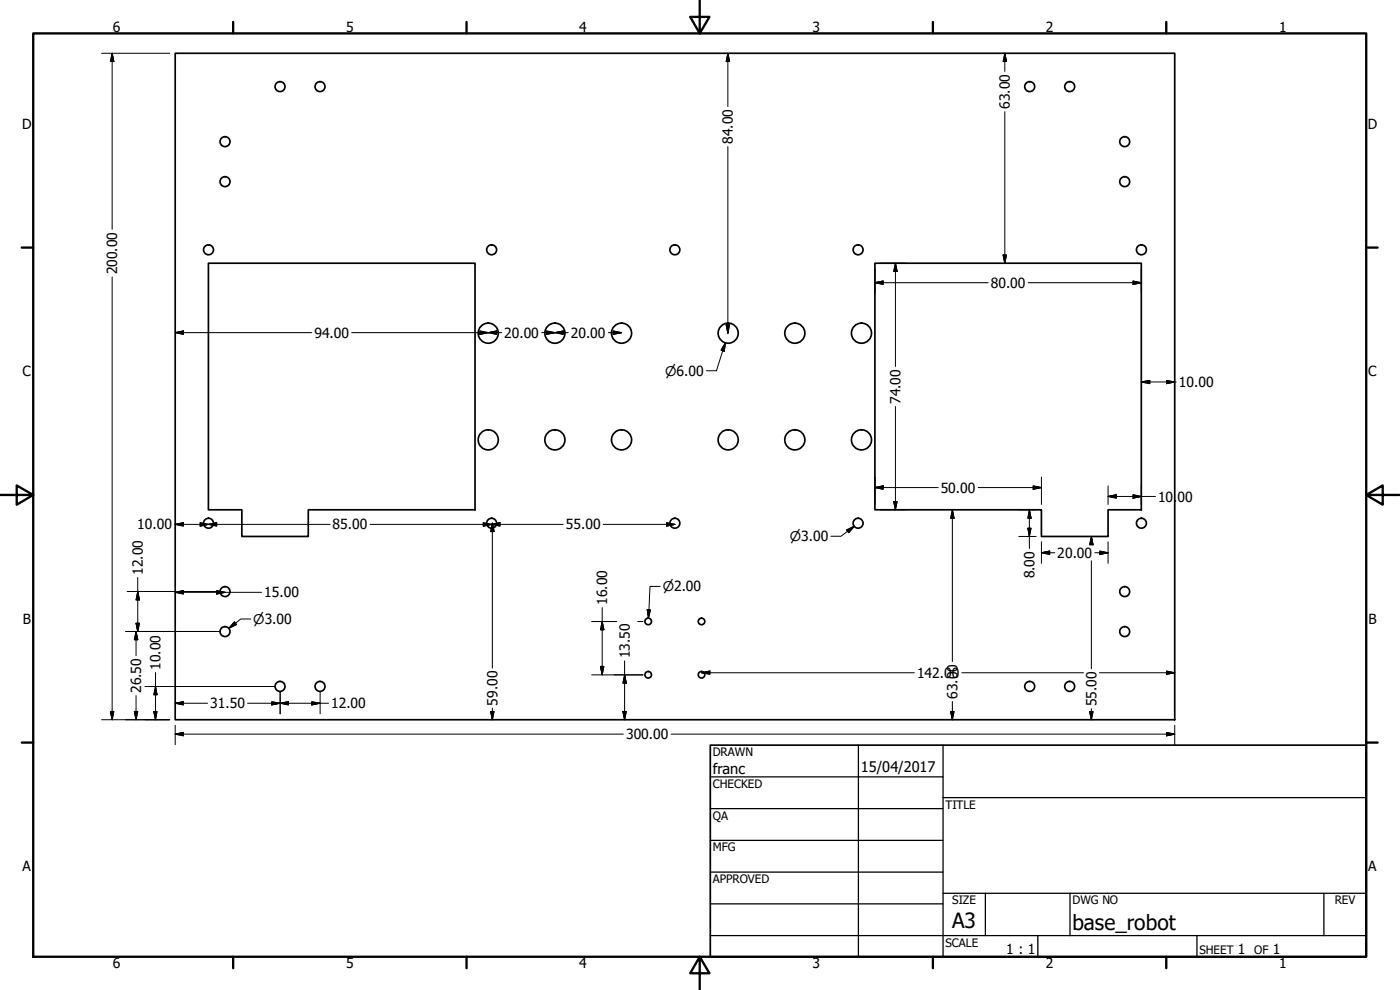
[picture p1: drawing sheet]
<svg xmlns="http://www.w3.org/2000/svg" width="420mm" height="297mm" viewBox="0 0 420 297" stroke-linecap="round" stroke-linejoin="round" font-family="sans-serif">
<!-- layer: Visible (ANSI) -->
<g fill="none" stroke="#000" stroke-width=".51">
<path d="M52.6 16h300v199.9h-300zM62.5 79h80.1v74h-50.1v8h-19.9v-8h-10.1zM262.6 79h79.9v74h-10v8h-20v-8h-49.9z"/>
<circle cx="84" cy="26" r="1.49"/>
<circle cx="96" cy="26" r="1.49"/>
<circle cx="309" cy="26" r="1.49"/>
<circle cx="321" cy="26" r="1.49"/>
<circle cx="67.5" cy="54.5" r="1.49"/>
<circle cx="67.5" cy="42.5" r="1.49"/>
<circle cx="337.5" cy="54.5" r="1.49"/>
<circle cx="337.5" cy="42.5" r="1.49"/>
<circle cx="62.6" cy="74.9" r="1.49"/>
<circle cx="147.5" cy="74.9" r="1.49"/>
<circle cx="202.5" cy="74.9" r="1.49"/>
<circle cx="257.5" cy="74.9" r="1.49"/>
<circle cx="342.6" cy="74.9" r="1.49"/>
<circle cx="146.5" cy="100" r="3"/>
<circle cx="166.5" cy="100" r="3"/>
<circle cx="186.5" cy="100" r="3"/>
<circle cx="218.5" cy="100" r="3"/>
<circle cx="238.5" cy="100" r="3"/>
<circle cx="258.5" cy="100" r="3"/>
<circle cx="146.5" cy="132" r="3"/>
<circle cx="166.5" cy="132" r="3"/>
<circle cx="186.5" cy="132" r="3"/>
<circle cx="218.5" cy="132" r="3"/>
<circle cx="238.5" cy="132" r="3"/>
<circle cx="258.5" cy="132" r="3"/>
<circle cx="62.6" cy="157" r="1.49"/>
<circle cx="147.5" cy="157" r="1.49"/>
<circle cx="202.5" cy="157" r="1.49"/>
<circle cx="257.5" cy="157" r="1.49"/>
<circle cx="342.6" cy="157" r="1.49"/>
<circle cx="67.5" cy="177.5" r="1.49"/>
<circle cx="337.5" cy="177.5" r="1.49"/>
<circle cx="67.5" cy="189.5" r="1.49"/>
<circle cx="194.5" cy="186.5" r=".98"/>
<circle cx="210.5" cy="186.5" r=".98"/>
<circle cx="337.5" cy="189.5" r="1.49"/>
<circle cx="84" cy="205.9" r="1.49"/>
<circle cx="96" cy="205.9" r="1.49"/>
<circle cx="194.5" cy="202.5" r=".98"/>
<circle cx="210.5" cy="202.5" r=".98"/>
<circle cx="309" cy="205.9" r="1.49"/>
<circle cx="321" cy="205.9" r="1.49"/>
</g>
<!-- layer: Border (ANSI) -->
<g fill="none" stroke="#000" stroke-width=".7">
<path d="M10 10h400v277.1h-400zM70 6.6v3.4M140 6.6v3.4M210 0v10l-2.9-4.9h5.8l-2.9 4.9M280 6.6v3.4M350 6.6v3.4M6.5 74.3h3.5M410 74.3h3.4M0 148.5h10l-5-2.8v5.7l5-2.9M410 148.5l5 2.9v-5.7l-5 2.8h10M6.5 222.8h3.5M410 222.8h3.4"/>
<path d="M70 287.1v3.4M140 287.1v3.4M210 287.1l2.9 4.9h-5.8l2.9-4.9v9.9M280 287.1v3.4M350 287.1v3.4"/>
</g>
<!-- layer: Title (ANSI) -->
<g fill="none" stroke="#000" stroke-width=".38">
<path d="M213.2 233.1h69.8M257.6 223.6v63.5M283 239.3h127M283 223.6v63.5M213.2 242.6h69.8M213.2 252.1h69.8M213.2 261.7h69.8M213.2 271.2h69.8M283 268h127M295.7 268v12.7M321.1 268v12.7M397.3 268v12.7"/>
<path d="M213.2 280.7h196.8M311.5 280.7v6.4M359.2 280.7v6.4"/>
</g>
<path d="M213.2 223.6h196.8v63.5h-196.8z" fill="none" stroke="#000" stroke-width=".51"/>
<!-- layer: Dimension (ANSI) -->
<g fill="none" stroke="#000" stroke-width=".3">
<path d="M30.5 16h20.4M33.7 16l.5 2.5h-1.1zM33.7 16v52.8M218.4 16l.5 2.5h-1zM218.4 16v16M301.6 16l.5 2.5h-1zM301.6 16v5.4M301.6 33.5v45.5M218.4 44v56M264.2 79h7.7M268.7 79l.5 2.5h-1zM268.7 79v31"/>
<path d="M301.1 76.5h1l-.5 2.5zM33.7 83.1v132.8M52.6 99.8l2.5-.5v1zM52.6 99.8h40.9M105.5 99.8h45.1M144 99.3l2.6 .5-2.6 .5zM146.6 99.8l2.4-.5v1zM162.6 99.8h8M164 99.3l2.6 .5-2.6 .5zM166.6 99.8l2.4-.5v1zM182.6 99.8h4M184 99.3l2.6 .5-2.6 .5z"/>
<path d="M217.9 97.5h1l-.5 2.5zM262.6 84.8l2.4-.5v1zM262.6 84.8h33.9M262.6 80.6v7.4M308.5 84.8h34M340 84.3l2.5 .5-2.5 .5zM342.5 80.6v7.4M217.7 102.9l-.3 2.5-1-.3zM217.7 102.9l-2.7 8.3h-3M342.5 114.6l2.6-.4v.9zM342.5 114.6h10.5M350.1 114.2l2.5 .4-2.5 .5z"/>
<path d="M268.7 122v31M52.5 157.3h46.6M52.6 157.3l2.5-.5v1zM60.1 156.8l2.4 .5-2.4 .5zM62.5 157.3l2.5-.5v1zM111.1 157.3h57.9M145 156.8l2.6 .5-2.6 .5zM147.6 157.3l2.5-.5v1zM147.8 157l.5 2.5h-1zM147.8 157v43.5M181 157.3h21.6M200 156.8l2.6 .5-2.6 .5z"/>
<path d="M254.1 159l2.2-1.1-1.6 1.9zM256.3 157.9l-3.9 3h-3M262.6 146.3l2.4-.5v1zM262.6 143.1v8.3M262.6 146.3h19M264.2 153h7.7M268.2 150.5h1l-.5 2.5zM285.8 153l.5 2.5h-1zM285.8 153v45.5M293.6 146.3h18.9M305.8 153h5.2M308.5 158.5h.9l-.5 2.5z"/>
<path d="M308.9 153l.5 2.5h-.9zM308.9 153v11.6M310.1 145.8l2.4 .5-2.4 .5zM312.5 143.1v8.3M332.5 149l2.5-.6v1.1zM332.5 145.8v5.6M332.5 149h14.3M340 148.4l2.5 .6-2.5 .5zM342.5 145.8v5.6M38.2 177.5h14.4M41.3 177.5l.5 2.5h-1zM41.3 173.3v16.2"/>
<path d="M52.6 177.7l2.5-.5v1zM52.6 177.7h25.9M54.9 177.5h10.3M65 177.2l2.6 .5-2.6 .5zM198.1 175.9h-3l-.5 9.6M305.8 161h5.2M312.5 165.8l2.5-.5v1.1zM312.5 165.8h4M312.5 162.5v6.5M327.5 163.4v-2.4l.5 2.4M327.5 168.3v32.3M327.5 161l-.5 2.4"/>
<path d="M328.5 165.8h4M330.1 165.3l2.4 .5-2.4 .6zM332.5 162.5v6.5M37.7 189.5h28.3M40.8 189.5l.5 2.4h-1zM40.8 187h1l-.5 2.5zM40.8 189.5v7.2M70.4 186.6l.6 .8-2.3 1.1zM75.2 185.7h-2.9l-3.6 2.8M177.5 186.5h7.6M180.2 199.9h1l-.5 2.6zM180.7 186.5l.5 2.5h-1z"/>
<path d="M180.7 182.3v20.2M187.5 198.3v17.6M191.4 186.5h1.6M194.2 182.9l1 .1-.6 2.5zM30.5 215.9h20.4M33.1 213.5h1.1l-.5 2.4zM40.3 213.5h1l-.5 2.4zM40.8 208.7v7.2M43.5 206h38.9M46.2 213.5h.9l-.4 2.4zM46.7 206l.4 2.5h-.9zM46.7 201.8v14.1"/>
<path d="M52.6 211l2.5-.4v.9zM52.6 217.6v5.8M52.6 211h9.7M74.3 211h24.3M81.5 210.6l2.6 .4-2.6 .5zM84.1 211l2.5-.4v.9zM84.1 207.6v6.6M93.5 210.6l2.6 .4-2.6 .5zM96.1 207.6v6.6M147.3 213.5h1l-.5 2.4zM147.8 212.5v3.4M177.5 202.5h15.5"/>
<path d="M186.9 213.5h1.1l-.5 2.4zM187.5 202.5l.5 2.5h-1.1zM210.6 201.9l2.4-.6v1zM210.6 201.9h63.8M285.3 213.5h1l-.5 2.4zM285.8 210.5v5.4M288.7 201.9h36.5M327 213.5h1l-.5 2.4zM327.5 212.6v3.3M329.9 201.9h22.7M350.1 219.8l2.5 .5-2.5 .5zM350.1 201.3l2.5 .6-2.5 .4z"/>
<path d="M352.6 217.6v5.8M52.6 220.3l2.5-.5v1zM52.6 220.3h134.5M201.4 220.3h151.2"/>
</g>
<g fill="#000" stroke="#000" stroke-width=".3">
<path d="M33.7 16l.5 2.5zM33.7 16l.5 2.5h-1.1zM218.4 16l.5 2.5zM218.4 16l.5 2.5h-1zM301.6 16l.5 2.5zM301.6 16l.5 2.5h-1zM301.1 76.5l.5 2.5zM301.1 76.5h1l-.5 2.5zM52.6 99.8l2.5-.5zM52.6 99.8l2.5-.5v1zM146.6 99.8l2.4-.5zM146.6 99.8l2.4-.5v1z"/>
<path d="M166.6 99.8l2.4-.5zM166.6 99.8l2.4-.5v1zM217.9 97.5l.5 2.5zM217.9 97.5h1l-.5 2.5zM262.6 84.8l2.4-.5zM262.6 84.8l2.4-.5v1zM268.7 79l.5 2.5zM268.7 79l.5 2.5h-1zM340 85.3l2.5-.5zM340 84.3l2.5 .5-2.5 .5zM144 100.3l2.6-.5zM144 99.3l2.6 .5-2.6 .5z"/>
<path d="M164 100.3l2.6-.5zM164 99.3l2.6 .5-2.6 .5zM184 100.3l2.6-.5zM184 99.3l2.6 .5-2.6 .5zM217.7 102.9l-.3 2.5zM217.7 102.9l-.3 2.5-1-.3zM342.5 114.6l2.6-.4zM342.5 114.6l2.6-.4v.9zM350.1 115.1l2.5-.5zM350.1 114.2l2.5 .4-2.5 .5zM52.6 157.3l2.5-.5zM52.6 157.3l2.5-.5v1z"/>
<path d="M60.1 157.8l2.4-.5zM60.1 156.8l2.4 .5-2.4 .5zM62.5 157.3l2.5-.5zM62.5 157.3l2.5-.5v1zM145 157.8l2.6-.5zM145 156.8l2.6 .5-2.6 .5zM147.8 157l.5 2.5zM147.8 157l.5 2.5h-1zM147.6 157.3l2.5-.5zM147.6 157.3l2.5-.5v1zM200 157.8l2.6-.5zM200 156.8l2.6 .5-2.6 .5z"/>
<path d="M256.3 157.9l-1.6 1.9zM254.1 159l2.2-1.1-1.6 1.9zM262.6 146.3l2.4-.5zM262.6 146.3l2.4-.5v1zM268.2 150.5l.5 2.5zM268.2 150.5h1l-.5 2.5zM285.8 153l.5 2.5zM285.8 153l.5 2.5h-1zM308.5 158.5l.4 2.5zM308.5 158.5h.9l-.5 2.5zM308.9 153l.5 2.5zM308.9 153l.5 2.5h-.9z"/>
<path d="M310.1 146.8l2.4-.5zM310.1 145.8l2.4 .5-2.4 .5zM332.5 149l2.5-.6zM332.5 149l2.5-.6v1.1zM340 149.5l2.5-.5zM340 148.4l2.5 .6-2.5 .5zM52.6 177.7l2.5-.5zM52.6 177.7l2.5-.5v1zM65 178.2l2.6-.5zM65 177.2l2.6 .5-2.6 .5zM312.5 165.8l2.5-.5zM312.5 165.8l2.5-.5v1.1z"/>
<path d="M327.5 161l.5 2.5zM327.5 161l.5 2.5h-1zM330.1 166.4l2.4-.6zM330.1 165.3l2.4 .5-2.4 .6zM40.8 187l.5 2.5zM40.8 187h1l-.5 2.5zM40.8 189.5l.5 2.4zM40.8 189.5l.5 2.4h-1zM41.3 177.5l.5 2.5zM41.3 177.5l.5 2.5h-1zM70.4 186.6l-1.7 1.9zM70.4 186.6l.6 .8-2.3 1.1z"/>
<path d="M180.2 199.9l.5 2.6zM180.2 199.9h1l-.5 2.6zM180.7 186.5l.5 2.5zM180.7 186.5l.5 2.5h-1zM194.2 182.9l.4 2.6zM194.2 182.9l1 .1-.6 2.5zM33.1 213.5l.6 2.4zM33.1 213.5h1.1l-.5 2.4zM40.3 213.5l.5 2.4zM40.3 213.5h1l-.5 2.4zM46.2 213.5l.5 2.4zM46.2 213.5h.9l-.4 2.4z"/>
<path d="M46.7 206l.4 2.5zM46.7 206l.4 2.5h-.9zM52.6 220.3l2.5-.5zM52.6 220.3l2.5-.5v1zM52.6 211l2.5-.4zM52.6 211l2.5-.4v.9zM81.5 211.5l2.6-.5zM81.5 210.6l2.6 .4-2.6 .5zM84.1 211l2.5-.4zM84.1 211l2.5-.4v.9zM93.5 211.5l2.6-.5zM93.5 210.6l2.6 .4-2.6 .5z"/>
<path d="M147.3 213.5l.5 2.4zM147.3 213.5h1l-.5 2.4zM186.9 213.5l.6 2.4zM186.9 213.5h1.1l-.5 2.4zM187.5 202.5l.5 2.5zM187.5 202.5l.5 2.5h-1.1zM210.6 201.9l2.4-.6zM210.6 201.9l2.4-.6v1zM285.3 213.5l.5 2.4zM285.3 213.5h1l-.5 2.4zM327 213.5l.5 2.4zM327 213.5h1l-.5 2.4z"/>
<path d="M350.1 202.3l2.5-.4zM350.1 201.3l2.5 .6-2.5 .4zM350.1 220.8l2.5-.5zM350.1 219.8l2.5 .5-2.5 .5z"/>
</g>
<g font-size="6.3">
<text x="285.8" y="278.6">A3</text>
<text x="321.9" y="279">base_robot</text>
</g>
<g font-size="4.4">
<text x="213.9" y="232.2">franc</text>
<text x="258.4" y="231.6">15/04/2017</text>
</g>
<g font-size="4.2">
<text x="33.8" y="9.6">6</text>
<text x="103.9" y="9.6">5</text>
<text x="173.9" y="9.6">4</text>
<text x="243.8" y="9.6">3</text>
<text x="313.9" y="9.6">2</text>
<text x="383.9" y="9.6">1</text>
<text x="303.1" y="32.7" transform="rotate(-90 303.1 32.7)">63.00</text>
<text x="6.7" y="38.7">D</text>
<text x="410.5" y="38.7">D</text>
<text x="220" y="43.2" transform="rotate(-90 220 43.2)">84.00</text>
<text x="35.2" y="82.3" transform="rotate(-90 35.2 82.3)">200.00</text>
<text x="297.4" y="86.3">80.00</text>
<text x="94.4" y="101.3">94.00</text>
<text x="151.3" y="101.3">20.00</text>
<text x="171.3" y="101.3">20.00</text>
<text x="6.8" y="113">C</text>
<text x="410.7" y="113">C</text>
<text x="353.8" y="116.1">10.00</text>
<text x="270.3" y="121.2" transform="rotate(-90 270.3 121.2)">74.00</text>
<text x="282.3" y="147.8">50.00</text>
<text x="347.5" y="150.5">10.</text>
<text x="353.4" y="150.5">00</text>
<text x="41.2" y="158.9">10.00</text>
<text x="99.8" y="158.9">85.00</text>
<text x="169.9" y="158.9">55.00</text>
<text x="317.3" y="167.4">20.00</text>
<text x="42.9" y="172.5" transform="rotate(-90 42.9 172.5)">12.00</text>
<text x="310.5" y="173.5" transform="rotate(-90 310.5 173.5)">8.00</text>
<text x="79.3" y="179.2">15.00</text>
<text x="182.2" y="181.5" transform="rotate(-90 182.2 181.5)">16.00</text>
<text x="6.9" y="187.2">B</text>
<text x="410.7" y="187.2">B</text>
<text x="189" y="197.5" transform="rotate(-90 189 197.5)">13.50</text>
<text x="48.1" y="201" transform="rotate(-90 48.1 201)">10.00</text>
<text x="275.2" y="203.4">142.00</text>
<text x="42.4" y="207.9" transform="rotate(-90 42.4 207.9)">26.50</text>
<text x="287.3" y="209.7" transform="rotate(-90 287.3 209.7)">63.00</text>
<text x="63.1" y="212.5">31.50</text>
<text x="99.4" y="212.5">12.00</text>
<text x="149.3" y="211.7" transform="rotate(-90 149.3 211.7)">59.00</text>
<text x="329.1" y="211.9" transform="rotate(-90 329.1 211.9)">55.00</text>
<text x="187.9" y="221.8">300.00</text>
<text x="6.8" y="261.4">A</text>
<text x="410.7" y="261.4">A</text>
<text x="302" y="286.3">1 : 1</text>
<text x="371.5" y="286.2">1</text>
<text x="382" y="286.2">1</text>
<text x="33.8" y="290.5">6</text>
<text x="103.9" y="290.5">5</text>
<text x="173.9" y="290.5">4</text>
<text x="243.8" y="290.5">3</text>
<text x="313.9" y="290.5">2</text>
<text x="383.9" y="290.5">1</text>
</g>
<g font-size="4">
<text x="199.6" y="112.7">⌀6.00</text>
<text x="237" y="162.4">⌀3.00</text>
<text x="198.9" y="177.4">⌀2.00</text>
<text x="76" y="187.2">⌀3.00</text>
</g>
<g font-size="3.5">
<text x="213.9" y="226.9">DRAWN</text>
<text x="213.9" y="236.4">CHECKED</text>
<text x="213.9" y="245.9">QA</text>
<text x="283.8" y="242.6">TITLE</text>
<text x="213.9" y="255.4">MFG</text>
<text x="213.9" y="265">APPROVED</text>
<text x="285.8" y="271.3">SIZE</text>
<text x="321.9" y="271.3">DWG NO</text>
<text x="400.6" y="271.3">REV</text>
<text x="283.8" y="284">SCALE</text>
<text x="360" y="286.2">SHEET</text>
<text x="376.4" y="286.2">OF</text>
</g>
</svg>
